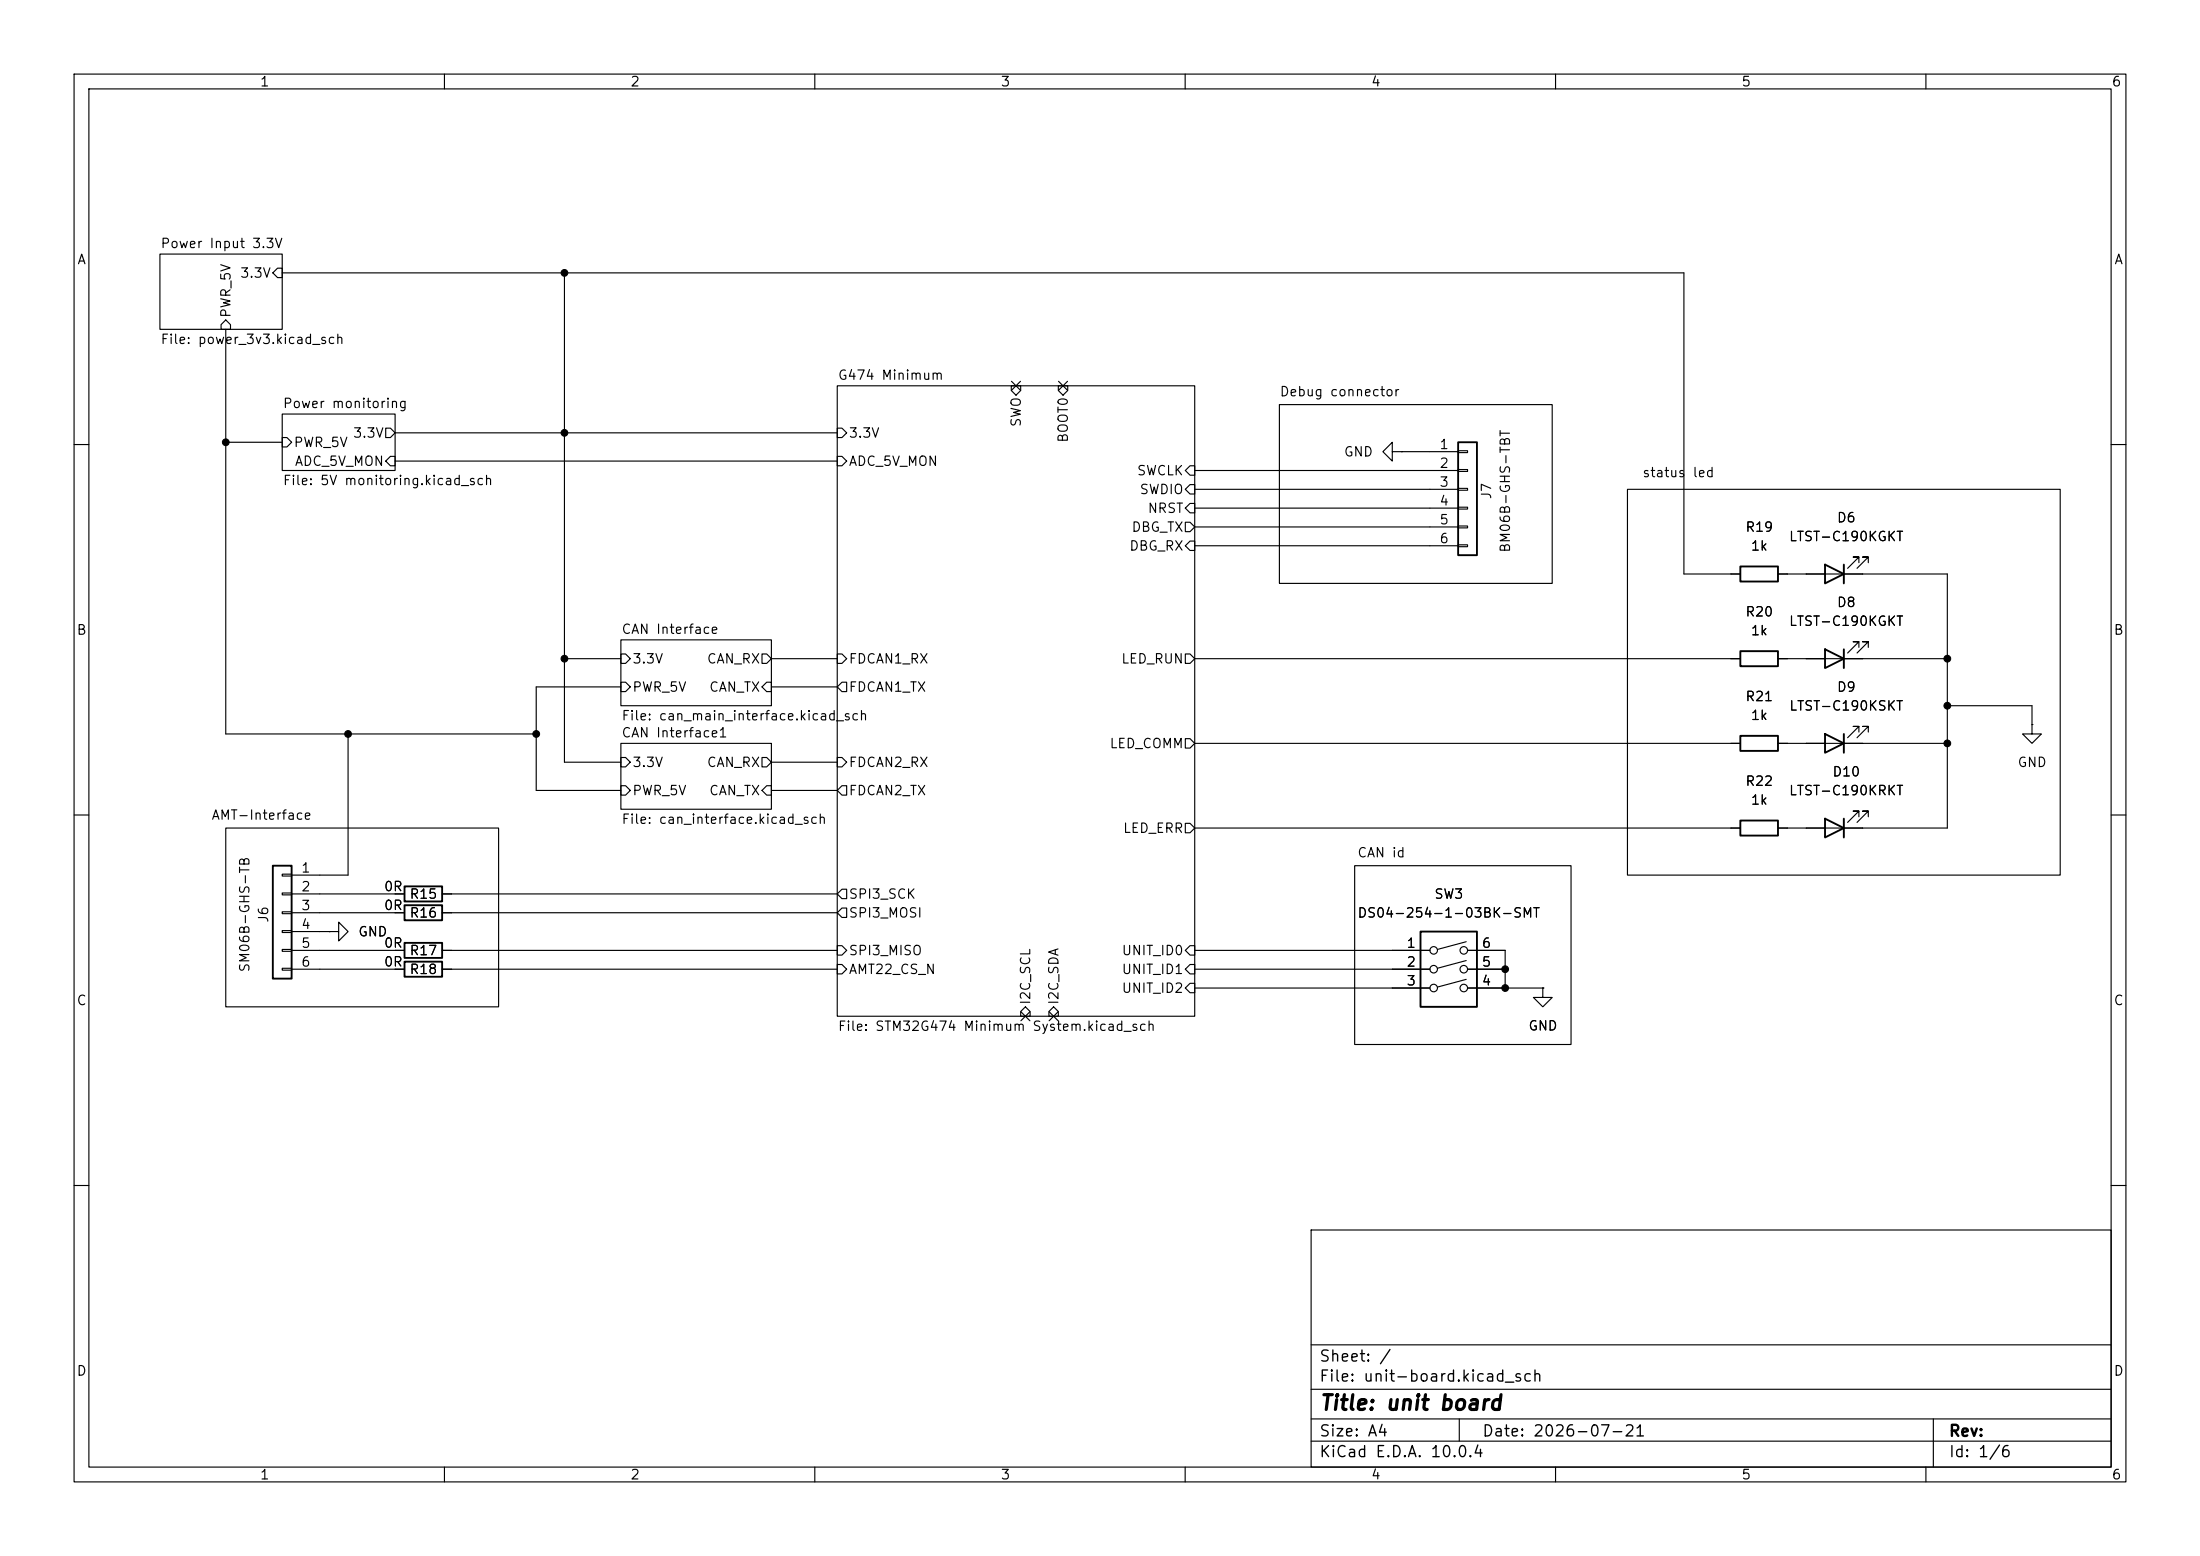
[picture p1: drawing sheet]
<svg xmlns="http://www.w3.org/2000/svg" width="297mm" height="210mm" viewBox="0 0 297 210" stroke-linecap="round" stroke-linejoin="round" font-family="sans-serif">
<g fill="none" stroke="#000" stroke-width=".15">
<path d="M10 10h277v190h-277zM12 12h273v186h-273zM60 10v2M110 10v2M160 10v2M210 10v2M260 10v2M21.6 34.3h16.5v10.2h-16.5zM37.5 36.2h.6v1.3h-.6l-.7-.7zM38.1 36.8h189.2v40.7h7.6M76.2 36.8v66.1h7.6M29.8 43.8l.7-.6 .6 .6v.7h-1.3z"/>
<path d="M30.5 44.5v54.6h41.9M30.5 59.7h7.6M38.1 55.9h15.2v7.6h-15.2zM38.1 59.1h.6l.7 .6-.7 .6h-.6zM52.1 57.8h.6l.6 .6-.6 .7h-.6zM53.3 58.4h59.7M113 52.1h48.3v85.1h-48.3zM113 57.8h.7l.6 .6-.6 .7h-.7zM136.5 52.1h1.3v.6l-.6 .6-.7-.6zM136.6 51.5l1.2 1.2M137.8 51.5l-1.2 1.2M142.9 52.1h1.2v.6l-.6 .6-.6-.6z"/>
<path d="M142.9 51.5l1.2 1.2M144.1 51.5l-1.2 1.2M172.7 54.6h36.8v24.1h-36.8zM10 60h2M52.7 61.6h.6v1.3h-.6l-.6-.7zM53.3 62.2h59.7M113 61.6h.7l.6 .6-.6 .7h-.7zM160 70.5h.7l.6 .6-.6 .7h-.7zM160.7 73h.6v1.3h-.6l-.7-.6zM160.7 67.9h.6v1.3h-.6l-.7-.6zM160.7 62.9h.6v1.2h-.6l-.7-.6zM160.7 65.4h.6v1.3h-.6l-.7-.7z"/>
<path d="M161.3 63.5h35.5M161.3 66h35.5M161.3 68.6h35.5M161.3 71.1h35.5M161.3 73.7h35.5M188 61v1.2l-1.3-1.2 1.3-1.3v1.3h1.2M189.2 61h.1M189.2 61h7.6M196.8 60.8h1.3v.3h-1.3zM196.8 63.4h1.3v.2h-1.3zM196.8 65.9h1.3v.3h-1.3zM196.8 68.5h1.3v.2h-1.3z"/>
<path d="M196.8 71h1.3v.2h-1.3zM196.8 73.5h1.3v.3h-1.3zM219.7 66h58.4v52.1h-58.4zM240 77.5h22.9v34.3h-22.9M251 75.9v-.7h-.8h.8l-1.6 1.5M252.2 75.9v-.7h-.7h.7l-1.5 1.5M285 60h2M47 99.1v19h-7.6M76.2 88.9h7.6M83.8 86.4h20.3v8.9h-20.3zM83.8 88.3h.7l.6 .6-.6 .6h-.7zM83.8 92.1h.7l.6 .6-.6 .6h-.7z"/>
<path d="M83.8 92.7h-11.4v14h11.4M102.9 88.3h.6l.6 .6-.6 .6h-.6zM103.5 92.1h.6v1.2h-.6l-.6-.6zM104.1 88.9h8.9M104.1 92.7h8.9M113 88.3h.7l.6 .6-.6 .6h-.7zM113.7 92.1h.6v1.2h-.6l-.7-.6zM160 99.7h.7l.6 .6-.6 .7h-.7zM160 88.3h.7l.6 .6-.6 .6h-.7zM161.3 88.9h73.6M240 88.9h22.9M251 98.8v-.8h-.8h.8l-1.6 1.6"/>
<path d="M251 87.4v-.8h-.8h.8l-1.6 1.5M252.2 98.8v-.8h-.7h.7l-1.5 1.6M252.2 87.4v-.8h-.7h.7l-1.5 1.5M262.9 95.3h11.4v2.5M274.3 97.8v1.3h1.3l-1.3 1.2-1.3-1.2h1.3M274.3 97.8h.1M10 110h2M30.5 111.8h36.8v24.1h-36.8zM38.1 118h1.3v.2h-1.3zM83.8 100.3h20.3v8.9h-20.3zM83.8 102.2h.7l.6 .7-.6 .6h-.7zM83.8 106h.7l.6 .7-.6 .6h-.7z"/>
<path d="M102.9 102.2h.6l.6 .7-.6 .6h-.6zM103.5 106h.6v1.3h-.6l-.6-.6zM104.1 106.7h8.9M104.1 102.9h8.9M113 102.2h.7l.6 .7-.6 .6h-.7zM113.7 106h.6v1.3h-.6l-.7-.6zM160 111.1h.7l.6 .7-.6 .6h-.7zM161.3 111.8h73.6M161.3 100.3h73.6M182.9 116.8h29.2v24.2h-29.2zM240 100.3h22.9M251 110.2v-.7h-.8h.8l-1.6 1.5"/>
<path d="M252.2 110.2v-.7h-.7h.7l-1.5 1.5M285 110h2M38.1 120.5h1.3v.3h-1.3zM38.1 123.1h1.3v.2h-1.3zM38.1 125.6h1.3v.3h-1.3zM38.1 128.1h1.3v.3h-1.3zM38.1 130.7h1.3v.2h-1.3zM39.4 128.3h15.2M39.4 130.8h15.2M39.4 120.7h15.2M39.4 123.2h15.2M39.4 125.7h5"/>
<path d="M44.4 125.7h1.3v-1.2l1.3 1.2-1.3 1.3v-1.3M44.4 125.7h.1M59.7 128.3h53.3M59.7 130.8h53.3M59.7 120.7h53.3M59.7 123.2h53.3M113 130.2h.7l.6 .6-.6 .6h-.7zM113 127.6h.7l.6 .7-.6 .6h-.7zM113.7 122.6h.6v1.2h-.6l-.7-.6zM113.7 120h.6v1.3h-.6l-.7-.6zM137.8 136.6l1.2 1.2M138.4 135.9l.7 .6v.7h-1.3v-.7z"/>
<path d="M139 136.6l-1.2 1.2M141.6 136.6l1.2 1.2M142.2 135.9l.7 .6v.7h-1.3v-.7zM142.8 136.6l-1.2 1.2M160.7 127.6h.6v1.3h-.6l-.7-.6zM160.7 130.2h.6v1.2h-.6l-.7-.6zM160.7 132.7h.6v1.3h-.6l-.7-.6zM161.3 128.3h31.7M161.3 130.8h31.7M161.3 133.4h31.7M197.9 127.1l-3.8 1M197.9 129.6l-3.8 1.1"/>
<path d="M197.9 132.2l-3.8 1M198.1 128.3h5.1v5.1M198.1 130.8h5.1M198.1 133.4h10.2M208.3 133.4v1.2h1.2l-1.2 1.3-1.3-1.3h1.3M208.3 133.4h.1M10 160h2M177 166h108v32h-108zM285 160h2M60 198v2M110 198v2M160 198v2"/>
<path d="M177 194.5h108M177 191.5h108M177 187.5h108M177 181.5h108M197 191.5v3M210 198v2M260 198v2M261 191.5v6.5"/>
<circle cx="193.5" cy="128.3" r=".51"/>
<circle cx="193.5" cy="133.4" r=".51"/>
<circle cx="193.5" cy="130.8" r=".51"/>
<circle cx="197.6" cy="128.3" r=".51"/>
<circle cx="197.6" cy="133.4" r=".51"/>
<circle cx="197.6" cy="130.8" r=".51"/>
</g>
<g fill="none" stroke="#000" stroke-width=".25">
<path d="M196.8 59.7h2.6v15.2h-2.6zM234.9 76.5h5.1v2h-5.1zM246.4 76.2l2.5 1.3-2.5 1.2zM248.9 76.2v2.5M234.9 99.3h5.1v2h-5.1zM234.9 87.9h5.1v2h-5.1zM246.4 99.1l2.5 1.2-2.5 1.3zM246.4 87.6l2.5 1.3-2.5 1.3zM248.9 87.6v2.6M248.9 99.1v2.5M36.8 116.8h2.6v15.3h-2.6zM54.6 119.6h5.1v2.1h-5.1z"/>
<path d="M234.9 110.7h5.1v2.1h-5.1zM246.4 110.5l2.5 1.3-2.5 1.2zM248.9 110.5v2.5M54.6 129.8h5.1v2h-5.1zM54.6 122.2h5.1v2h-5.1zM54.6 127.3h5.1v2h-5.1zM191.8 125.7h7.6v10.2h-7.6z"/>
</g>
<g fill="#000" stroke="#000" stroke-width=".14">
<circle cx="76.2" cy="36.8" r=".46"/>
<circle cx="30.5" cy="59.7" r=".46"/>
<circle cx="76.2" cy="58.4" r=".46"/>
<circle cx="47" cy="99.1" r=".46"/>
<circle cx="72.4" cy="99.1" r=".46"/>
<circle cx="76.2" cy="88.9" r=".46"/>
<circle cx="262.9" cy="95.3" r=".46"/>
<circle cx="262.9" cy="88.9" r=".46"/>
<circle cx="262.9" cy="100.3" r=".46"/>
<circle cx="203.2" cy="133.4" r=".46"/>
<circle cx="203.2" cy="130.8" r=".46"/>
</g>
<text font-size="2" x="178" y="190.8">Title: unit board</text>
<g font-size="1.5">
<text x="178" y="184.2">Sheet: /</text>
<text x="178" y="186.9">File: unit-board.kicad_sch</text>
<text x="178" y="197.1">KiCad E.D.A. 10.0.4</text>
<text x="178" y="194.3">Size: A4</text>
<text x="200" y="194.3">Date: 2026-07-21</text>
<text x="263" y="194.3">Rev:</text>
<text x="263" y="197.1">Id: 1/6</text>
</g>
<g font-size="1.3">
<text x="35" y="12">1</text>
<text x="85" y="12">2</text>
<text x="135" y="12">3</text>
<text x="185" y="12">4</text>
<text x="235" y="12">5</text>
<text x="285" y="12">6</text>
<text x="10.3" y="36">A</text>
<text x="21.6" y="33.8">Power Input 3.3V</text>
<text x="285.3" y="36">A</text>
<text x="32.3" y="37.8">3.3V</text>
<text x="21.6" y="46.7">File: power_3v3.kicad_sch</text>
<text x="31.5" y="43" transform="rotate(-90 31.5 43)">PWR_5V</text>
<text x="113" y="51.6">G474 Minimum</text>
<text x="172.7" y="53.8">Debug connector</text>
<text x="38.1" y="55.4">Power monitoring</text>
<text x="47.6" y="59.4">3.3V</text>
<text x="114.5" y="59.4">3.3V</text>
<text x="138.1" y="57.7" transform="rotate(-90 138.1 57.7)">SWO</text>
<text x="144.5" y="59.8" transform="rotate(-90 144.5 59.8)">BOOT0</text>
<text x="38.1" y="65.8">File: 5V monitoring.kicad_sch</text>
<text x="39.6" y="60.7">PWR_5V</text>
<text x="39.7" y="63.2">ADC_5V_MON</text>
<text x="114.5" y="63.2">ADC_5V_MON</text>
<text x="153.4" y="64.5">SWCLK</text>
<text x="181.3" y="61.9">GND</text>
<text x="194.2" y="60.9">1</text>
<text x="194.2" y="63.5">2</text>
<text x="221.6" y="64.7">status</text>
<text x="228.4" y="64.7">led</text>
<text x="153.8" y="67">SWDIO</text>
<text x="154.8" y="69.6">NRST</text>
<text x="194.2" y="66">3</text>
<text x="194.2" y="68.6">4</text>
<text x="194.2" y="71.1">5</text>
<text x="201.6" y="67.5" transform="rotate(-90 201.6 67.5)">J7</text>
<text x="247.9" y="70.8">D6</text>
<text x="152.4" y="74.6">DBG_RX</text>
<text x="152.7" y="72.1">DBG_TX</text>
<text x="194.2" y="73.6">6</text>
<text x="204.2" y="74.7" transform="rotate(-90 204.2 74.7)">BM06B-GHS-TBT</text>
<text x="235.5" y="72.1">R19</text>
<text x="236.3" y="74.6">1k</text>
<text x="241.4" y="73.4">LTST-C190KGKT</text>
<text x="235.5" y="83.5">R20</text>
<text x="247.9" y="82.3">D8</text>
<text x="10.3" y="86">B</text>
<text x="83.8" y="85.9">CAN Interface</text>
<text x="85.3" y="89.9">3.3V</text>
<text x="95.3" y="89.9">CAN_RX</text>
<text x="114.5" y="89.9">FDCAN1_RX</text>
<text x="151.3" y="89.9">LED_RUN</text>
<text x="236.3" y="86.1">1k</text>
<text x="241.4" y="84.8">LTST-C190KGKT</text>
<text x="285.3" y="86">B</text>
<text x="85.3" y="93.7">PWR_5V</text>
<text x="95.6" y="93.7">CAN_TX</text>
<text x="114.5" y="93.7">FDCAN1_TX</text>
<text x="235.5" y="95">R21</text>
<text x="247.9" y="93.7">D9</text>
<text x="83.8" y="99.8">CAN Interface1</text>
<text x="83.8" y="97.5">File: can_main_interface.kicad_sch</text>
<text x="149.7" y="101.3">LED_COMM</text>
<text x="236.3" y="97.5">1k</text>
<text x="241.5" y="96.2">LTST-C190KSKT</text>
<text x="85.3" y="103.8">3.3V</text>
<text x="85.3" y="107.7">PWR_5V</text>
<text x="95.3" y="103.8">CAN_RX</text>
<text x="95.6" y="107.7">CAN_TX</text>
<text x="114.5" y="103.8">FDCAN2_RX</text>
<text x="114.5" y="107.7">FDCAN2_TX</text>
<text x="235.5" y="106.4">R22</text>
<text x="241.4" y="107.7">LTST-C190KRKT</text>
<text x="247.3" y="105.1">D10</text>
<text x="272.3" y="103.8">GND</text>
<text x="28.5" y="111">AMT-Interface</text>
<text x="83.8" y="111.5">File: can_interface.kicad_sch</text>
<text x="151.5" y="112.7">LED_ERR</text>
<text x="236.3" y="108.9">1k</text>
<text x="40.6" y="118.1">1</text>
<text x="183.2" y="116">CAN id</text>
<text x="36.5" y="124.6" transform="rotate(-90 36.5 124.6)">J6</text>
<text x="40.6" y="120.6">2</text>
<text x="40.6" y="123.2">3</text>
<text x="40.6" y="125.7">4</text>
<text x="51.7" y="120.6">0R</text>
<text x="51.7" y="123.1">0R</text>
<text x="55.2" y="121.6">R15</text>
<text x="55.2" y="124.2">R16</text>
<text x="114.5" y="124.2">SPI3_MOSI</text>
<text x="114.5" y="121.6">SPI3_SCK</text>
<text x="183.2" y="124.2">DS04-254-1-03BK-SMT</text>
<text x="193.5" y="121.6">SW3</text>
<text x="34" y="131.3" transform="rotate(-90 34 131.3)">SM06B-GHS-TB</text>
<text x="40.6" y="128.2">5</text>
<text x="40.6" y="130.8">6</text>
<text x="48.3" y="126.7">GND</text>
<text x="51.7" y="130.8">0R</text>
<text x="51.7" y="128.2">0R</text>
<text x="55.2" y="131.8">R18</text>
<text x="55.2" y="129.2">R17</text>
<text x="114.5" y="131.8">AMT22_CS_N</text>
<text x="114.5" y="129.2">SPI3_MISO</text>
<text x="151.3" y="129.2">UNIT_ID0</text>
<text x="151.3" y="131.8">UNIT_ID1</text>
<text x="189.8" y="128.2">1</text>
<text x="189.8" y="130.8">2</text>
<text x="200" y="130.8">5</text>
<text x="200" y="128.2">6</text>
<text x="10.3" y="136">C</text>
<text x="139.4" y="135.7" transform="rotate(-90 139.4 135.7)">I2C_SCL</text>
<text x="143.2" y="135.7" transform="rotate(-90 143.2 135.7)">I2C_SDA</text>
<text x="151.3" y="134.3">UNIT_ID2</text>
<text x="189.8" y="133.3">3</text>
<text x="200" y="133.3">4</text>
<text x="285.3" y="136">C</text>
<text x="113" y="139.5">File: STM32G474 Minimum System.kicad_sch</text>
<text x="206.2" y="139.4">GND</text>
<text x="10.3" y="186">D</text>
<text x="285.3" y="186">D</text>
<text x="35" y="200">1</text>
<text x="85" y="200">2</text>
<text x="135" y="200">3</text>
<text x="185" y="200">4</text>
<text x="235" y="200">5</text>
<text x="285" y="200">6</text>
</g>
</svg>
